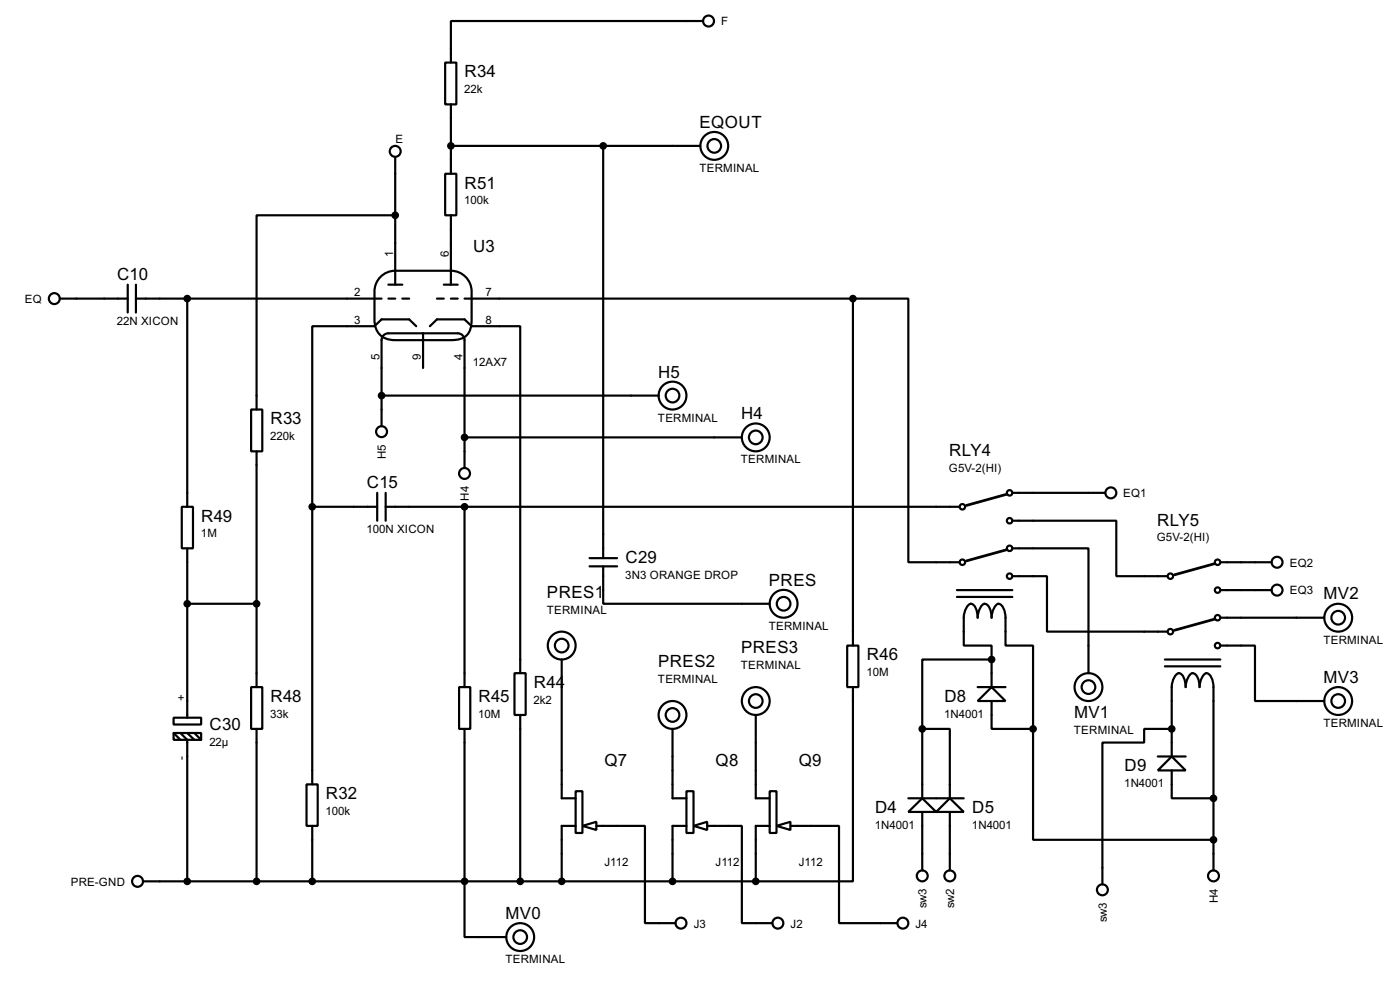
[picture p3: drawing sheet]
<svg xmlns="http://www.w3.org/2000/svg" width="256mm" height="180mm" viewBox="0 0 256 180" stroke-linecap="round" stroke-linejoin="round" font-family="sans-serif">
<g fill="none" stroke="#000" stroke-width=".4">
<path d="M81.6 11.5h2v7.6h-2zM82.6 19.1v12.7M128.8 3.9h-46.2v7.6M72.4 39.4h-25.4v35.6M72.4 28.8v23.3M81.6 31.8h2v7.6h-2zM82.6 39.4v12.7M82.6 26.7h45.7M110.5 26.7v75.5M11 54.7h12.4M23.4 52.1v5.1M24.9 54.7h45"/>
<path d="M24.9 52.1v5.1M34.3 54.7v38.1M69.7 50.7a3.8 3.8 0 0 1 2.7-1.1h10.2a3.8 3.8 0 0 1 3.8 3.8v5.1a3.6 3.6 0 0 1-1.4 3.3l-.7 .2-1.7 .3h-10.2a3.4 3.4 0 0 1-3.8-3.8v-5.1a3.8 3.8 0 0 1 1.1-2.7zM71.2 54.7h1.2M71.2 52.1h2.5M73.7 54.7h1.3M76.3 59.7l-1.3-1.2h-5.1l-1.3 1.2h-11.4v33.1M78.8 59.7l1.3-1.2h5l1.3 1.2h8.9v63.5M80.1 54.7h1.2M81.3 52.1h2.6M82.6 54.7h1.3M85.1 54.7h71.2"/>
<path d="M156.3 54.7h10.1v48.2h9.4M156.3 54.7v63.5M46 75h2.1v7.6h-2.1zM69.9 78v-15.7a1.24 1.24 0 0 1 1.3-1.3h12.7a1.24 1.24 0 0 1 1.2 1.3v23.4M69.9 72.4h50.8M77.5 61v6.4M33.3 92.8h2.1v7.6h-2.1zM47 82.6v43.2M57.2 92.8v50.8M57.2 92.8h11.9M69.1 90.2v5.1M70.7 92.8h105.1"/>
<path d="M70.7 90.2v5.1M85.1 92.8v33M85.1 80.1h50.8M185.5 95.3h19v10.2h9.4M185.5 90.2h17M34.3 100.4v31M34.3 110.5h12.7M108 103.7h5.1M108 102.2h5.1M110.5 103.7v6.8h30.5M155.2 118.2h2.1v7.6h-2.1zM175.3 108h10.2"/>
<path d="M175.3 109.3h10.2M185.5 105.5h6.3v10.1h22.1M185.5 100.4h13.9v22.8M223.6 118.2h6.3v10.1h12.7M223.6 102.9h9.4M223.6 108h9.4M223.6 113.1h19M31.8 131.4h5.1v1.2h-5.1zM31.8 134.2h5.1v1.2h-5.1zM31.8 134.2l1.3 1.2M33.1 134.2l1.2 1.2v25.9M34.3 134.2l1.3 1.2"/>
<path d="M35.6 134.2l1.3 1.2M46 125.8h2.1v7.6h-2.1zM47 133.4v27.9M84.1 125.8h2.1v7.6h-2.1zM85.1 133.4v38.1h7.7M94.3 123.2h2v7.7h-2zM95.3 130.9v30.4M102.9 120.7v25.4h2.6M123.2 133.4v12.7h2.6M138.5 130.9v15.2h2.5M156.3 125.8v35.5h-17.8M169 133.4h5v12.7"/>
<path d="M169 133.4v12.7M179.1 128.3l2.6-2.5 2.5 2.5zM179.1 125.8h5.1M181.7 120.7v-2.5h-5.1v-2.6a7 7 0 0 1 .4-4.3 .9 .9 0 0 1 1.2-.7 2.87 2.87 0 0 1 .9 2.5 2.75 2.75 0 0 1 1.3-2.6 1.5 1.5 0 0 1 1.1 1.3l.2 1.3a2.75 2.75 0 0 1 1.2-2.6 2.37 2.37 0 0 1 1.3 2.6v5.1h5.1v15.2M181.7 128.3v5.1h7.6M181.7 120.7h-12.7v12.7M181.7 120.7v5.1M189.3 133.4v20.3h33M212.1 138.5h5.1M213.4 122h10.2M213.4 120.7h10.2M214.7 133.4h-5.1v2.5h-7.6v26"/>
<path d="M214.7 138.5v-12.7a2.67 2.67 0 0 1 1.3-2.6 1.5 1.5 0 0 1 1 1.3l.2 1.3a2.75 2.75 0 0 1 1.3-2.6 1.5 1.5 0 0 1 1.1 1.3l.2 1.3a2.75 2.75 0 0 1 1.2-2.6 2.37 2.37 0 0 1 1.3 2.6v33.5M56.2 143.6h2v7.6h-2zM57.2 151.2v10.1M105.5 144.8h1.2v7.7h-1.2zM105.5 151.2h-2.6v10.1M106.7 151.2l2.6-.8v1.5zM109.3 151.2h8.9v17.8h5.6M125.8 144.8h1.3v7.7h-1.3zM125.8 151.2h-2.6v10.1M127.1 151.2l2.5-.8v1.5zM129.6 151.2h6.3v17.8h5.6M141 144.8h1.3v7.7h-1.3z"/>
<path d="M141 151.2h-2.5v10.1M142.3 151.2l2.5-.8v1.5zM144.8 151.2h8.9v17.8h10.7M166.4 148.6l2.6-2.5 2.5 2.5zM166.4 146.1h10.2M169 148.6v10.7M174 146.1l2.6 2.5h-5.1zM174 148.6v10.7M212.1 141l2.6-2.5 2.5 2.5zM214.7 141v5.1h7.6M26.2 161.3h112.3"/>
<circle cx="129.8" cy="3.9" r="1"/>
<circle cx="72.4" cy="27.7" r="1"/>
<circle cx="130.8" cy="26.7" r="2.55"/>
<circle cx="130.8" cy="26.7" r="1.25"/>
<circle cx="9.9" cy="54.7" r="1"/>
<circle cx="69.9" cy="79" r="1"/>
<circle cx="123.2" cy="72.4" r="2.55"/>
<circle cx="123.2" cy="72.4" r="1.25"/>
<circle cx="85.1" cy="86.7" r="1"/>
<circle cx="138.4" cy="80.1" r="2.55"/>
<circle cx="138.4" cy="80.1" r="1.25"/>
<circle cx="176.3" cy="92.8" r=".5"/>
<circle cx="184.9" cy="95.3" r=".5"/>
<circle cx="184.9" cy="90.2" r=".5"/>
<circle cx="203.5" cy="90.2" r="1"/>
<circle cx="102.9" cy="118.2" r="2.55"/>
<circle cx="102.9" cy="118.2" r="1.25"/>
<circle cx="143.5" cy="110.5" r="2.55"/>
<circle cx="143.5" cy="110.5" r="1.25"/>
<circle cx="176.3" cy="102.9" r=".5"/>
<circle cx="184.9" cy="105.5" r=".5"/>
<circle cx="184.9" cy="100.4" r=".5"/>
<circle cx="214.4" cy="115.6" r=".5"/>
<circle cx="214.4" cy="105.5" r=".5"/>
<circle cx="223" cy="113.1" r=".5"/>
<circle cx="223" cy="118.2" r=".5"/>
<circle cx="223" cy="102.9" r=".5"/>
<circle cx="223" cy="108" r=".5"/>
<circle cx="233.9" cy="102.9" r="1"/>
<circle cx="233.9" cy="108" r="1"/>
<circle cx="245.1" cy="113.1" r="2.55"/>
<circle cx="245.1" cy="113.1" r="1.25"/>
<circle cx="123.2" cy="130.9" r="2.55"/>
<circle cx="123.2" cy="130.9" r="1.25"/>
<circle cx="138.4" cy="128.3" r="2.55"/>
<circle cx="138.4" cy="128.3" r="1.25"/>
<circle cx="199.4" cy="125.8" r="2.55"/>
<circle cx="199.4" cy="125.8" r="1.25"/>
<circle cx="245.1" cy="128.3" r="2.55"/>
<circle cx="245.1" cy="128.3" r="1.25"/>
<circle cx="25.2" cy="161.3" r="1"/>
<circle cx="95.3" cy="171.5" r="2.55"/>
<circle cx="95.3" cy="171.5" r="1.25"/>
<circle cx="124.7" cy="169" r="1"/>
<circle cx="142.5" cy="169" r="1"/>
<circle cx="165.4" cy="169" r="1"/>
<circle cx="168.9" cy="160.3" r="1"/>
<circle cx="174" cy="160.3" r="1"/>
<circle cx="201.9" cy="162.9" r="1"/>
<circle cx="222.3" cy="160.3" r="1"/>
</g>
<g fill="#000" stroke="#000" stroke-width=".4">
<circle cx="72.4" cy="39.4" r=".5"/>
<circle cx="82.6" cy="26.7" r=".5"/>
<circle cx="110.5" cy="26.7" r=".5"/>
<circle cx="34.3" cy="54.7" r=".5"/>
<circle cx="156.2" cy="54.7" r=".5"/>
<circle cx="69.9" cy="72.4" r=".5"/>
<circle cx="57.2" cy="92.8" r=".5"/>
<circle cx="85.1" cy="80.1" r=".5"/>
<circle cx="85.1" cy="92.8" r=".5"/>
<circle cx="34.3" cy="110.5" r=".5"/>
<circle cx="47" cy="110.5" r=".5"/>
<circle cx="168.9" cy="133.4" r=".5"/>
<circle cx="181.6" cy="120.7" r=".5"/>
<circle cx="189.2" cy="133.4" r=".5"/>
<circle cx="214.6" cy="133.4" r=".5"/>
<circle cx="222.3" cy="153.7" r=".5"/>
<circle cx="222.3" cy="146.1" r=".5"/>
<circle cx="34.3" cy="161.3" r=".5"/>
<circle cx="47" cy="161.3" r=".5"/>
<circle cx="57.2" cy="161.3" r=".5"/>
<circle cx="85.1" cy="161.3" r=".5"/>
<circle cx="95.3" cy="161.3" r=".5"/>
<circle cx="102.9" cy="161.3" r=".5"/>
<circle cx="123.2" cy="161.3" r=".5"/>
<circle cx="138.4" cy="161.3" r=".5"/>
</g>
<path d="M184.5 90.5l-7.4 2M184.5 100.6l-7.4 2.1M222.6 113.3l-7.4 2.1M222.6 103.2l-7.4 2" fill="none" stroke="#000" stroke-width=".5"/>
<g font-size="3.5">
<text x="85.1" y="14.1">R34</text>
<text x="128.2" y="23.3">EQOUT</text>
<text x="85.1" y="34.5">R51</text>
<text x="86.7" y="46.2">U3</text>
<text x="21.5" y="51.3">C10</text>
<text x="120.6" y="69.1">H5</text>
<text x="49.6" y="77.6">R33</text>
<text x="135.8" y="76.7">H4</text>
<text x="173.9" y="83.5">RLY4</text>
<text x="67.2" y="89.4">C15</text>
<text x="36.9" y="95.5">R49</text>
<text x="212" y="96.2">RLY5</text>
<text x="114.6" y="103.1">C29</text>
<text x="140.9" y="107.2">PRES</text>
<text x="100.2" y="109.4">PRES1</text>
<text x="242.5" y="109.7">MV2</text>
<text x="135.8" y="119.6">PRES3</text>
<text x="97.8" y="125.9">R44</text>
<text x="120.6" y="122.1">PRES2</text>
<text x="158.8" y="120.9">R46</text>
<text x="242.5" y="125">MV3</text>
<text x="49.6" y="128.5">R48</text>
<text x="87.7" y="128.5">R45</text>
<text x="173" y="128.5">D8</text>
<text x="196.8" y="131.4">MV1</text>
<text x="38.4" y="133.6">C30</text>
<text x="110.8" y="140.2">Q7</text>
<text x="131.1" y="140.2">Q8</text>
<text x="146.4" y="140.2">Q9</text>
<text x="206" y="141.2">D9</text>
<text x="59.7" y="146.3">R32</text>
<text x="160.3" y="148.8">D4</text>
<text x="178.1" y="148.8">D5</text>
<text x="92.6" y="168.2">MV0</text>
</g>
<g font-size="2.4">
<text x="132.1" y="4.6">F</text>
<text x="85.1" y="17.1">22k</text>
<text x="72.4" y="26.3">E</text>
<text x="128.1" y="31.4">TERMINAL</text>
<text x="85.1" y="37.4">100k</text>
<text x="72" y="47" transform="rotate(-90 72 47)">1</text>
<text x="82.2" y="47" transform="rotate(-90 82.2 47)">6</text>
<text x="4.5" y="55.4">EQ</text>
<text x="21.4" y="59.4">22N XICON</text>
<text x="64.9" y="54.3">2</text>
<text x="64.9" y="59.3">3</text>
<text x="89" y="54.3">7</text>
<text x="89" y="59.3">8</text>
<text x="69.5" y="66" transform="rotate(-90 69.5 66)">5</text>
<text x="77.1" y="66" transform="rotate(-90 77.1 66)">9</text>
<text x="84.7" y="66" transform="rotate(-90 84.7 66)">4</text>
<text x="86.6" y="67">12AX7</text>
<text x="120.5" y="77.2">TERMINAL</text>
<text x="49.5" y="80.6">220k</text>
<text x="70.7" y="84" transform="rotate(-90 70.7 84)">H5</text>
<text x="135.7" y="84.8">TERMINAL</text>
<text x="173.8" y="86.4">G5V-2(HI)</text>
<text x="85.9" y="91.6" transform="rotate(-90 85.9 91.6)">H4</text>
<text x="205.8" y="91">EQ1</text>
<text x="36.8" y="98.4">1M</text>
<text x="67.2" y="97.5">100N XICON</text>
<text x="211.9" y="99.1">G5V-2(HI)</text>
<text x="114.6" y="106">3N3 ORANGE DROP</text>
<text x="236.3" y="103.7">EQ2</text>
<text x="100.2" y="112.3">TERMINAL</text>
<text x="236.3" y="108.8">EQ3</text>
<text x="140.8" y="115.3">TERMINAL</text>
<text x="242.4" y="117.8">TERMINAL</text>
<text x="120.5" y="125">TERMINAL</text>
<text x="135.7" y="122.5">TERMINAL</text>
<text x="158.8" y="123.8">10M</text>
<text x="33.9" y="128.3" transform="rotate(-90 33.9 128.3)">+</text>
<text x="49.5" y="131.4">33k</text>
<text x="87.6" y="131.4">10M</text>
<text x="97.8" y="128.9">2k2</text>
<text x="173" y="131.4">1N4001</text>
<text x="38.4" y="136.5">22µ</text>
<text x="196.7" y="134.3">TERMINAL</text>
<text x="242.4" y="133.1">TERMINAL</text>
<text x="33.9" y="139.2" transform="rotate(-90 33.9 139.2)">-</text>
<text x="59.7" y="149.2">100k</text>
<text x="206" y="144.1">1N4001</text>
<text x="160.3" y="151.7">1N4001</text>
<text x="178.1" y="151.7">1N4001</text>
<text x="110.7" y="158.5">J112</text>
<text x="131.1" y="158.5">J112</text>
<text x="146.3" y="158.5">J112</text>
<text x="13" y="162.1">PRE-GND</text>
<text x="169.8" y="166.2" transform="rotate(-90 169.8 166.2)">sw3</text>
<text x="174.8" y="166.2" transform="rotate(-90 174.8 166.2)">sw2</text>
<text x="223.1" y="165.3" transform="rotate(-90 223.1 165.3)">H4</text>
<text x="127.1" y="169.8">J3</text>
<text x="144.8" y="169.8">J2</text>
<text x="167.7" y="169.8">J4</text>
<text x="202.8" y="168.8" transform="rotate(-90 202.8 168.8)">sw3</text>
<text x="92.6" y="176.2">TERMINAL</text>
</g>
</svg>
